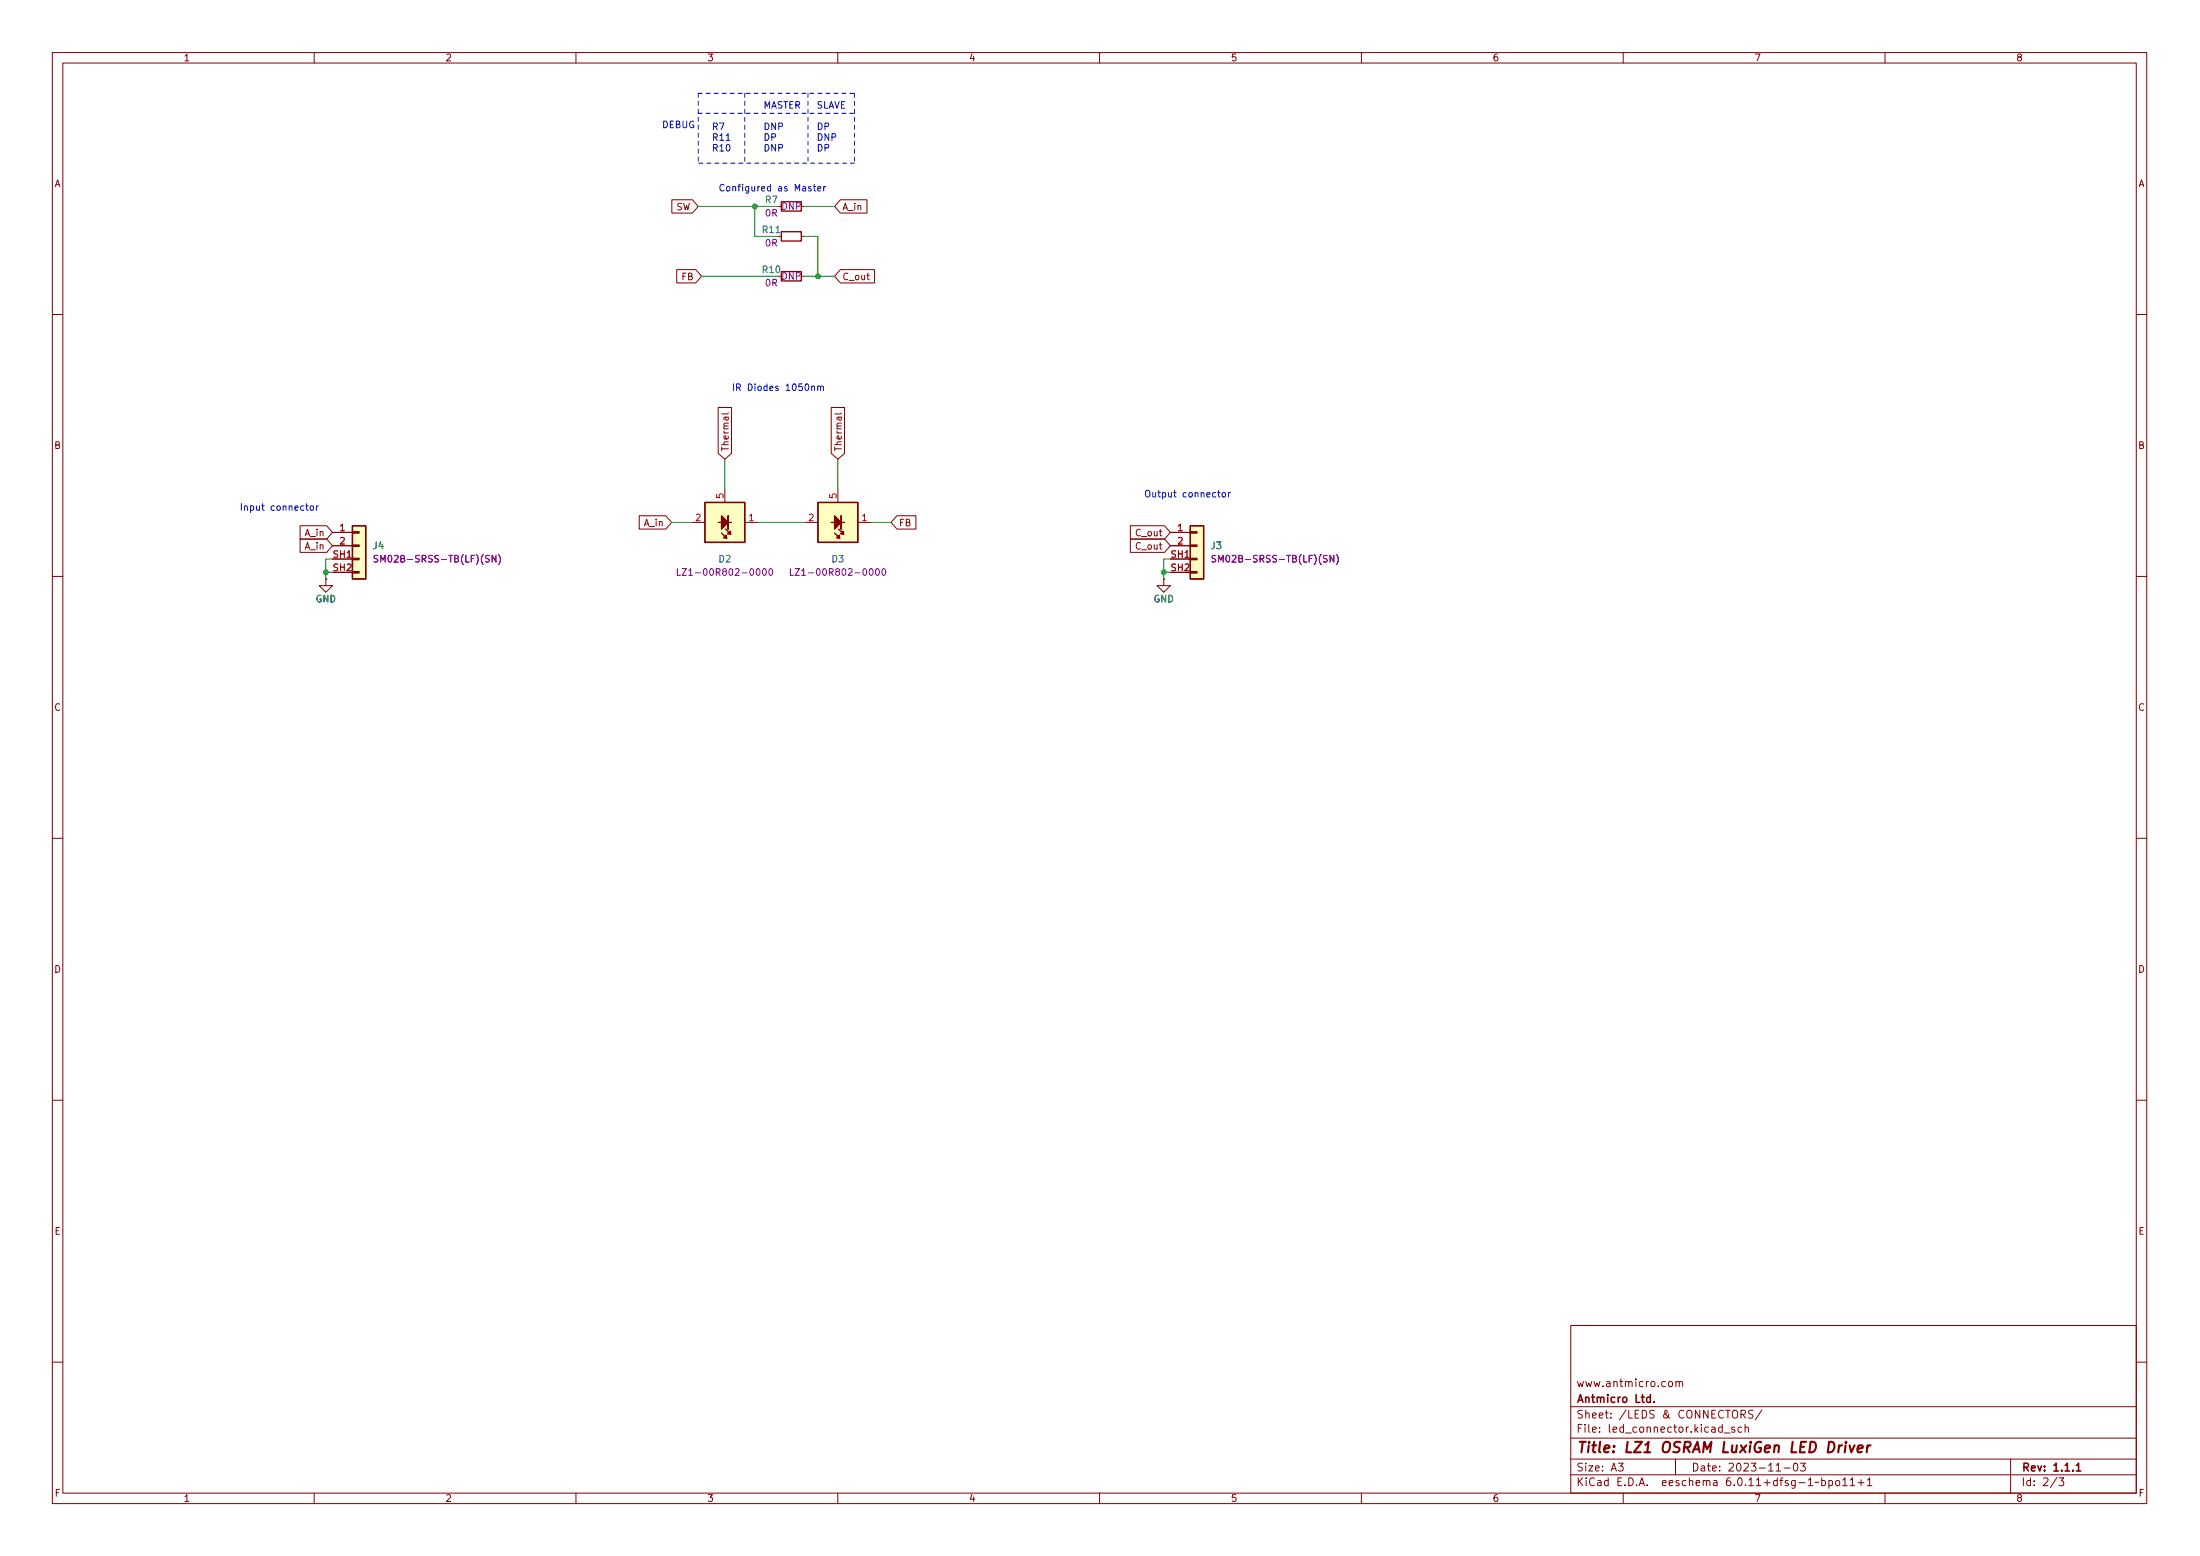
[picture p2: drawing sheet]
<svg xmlns="http://www.w3.org/2000/svg" width="420mm" height="297mm" viewBox="0 0 420 297" stroke-linecap="round" stroke-linejoin="round" font-family="sans-serif">
<g fill="none" stroke="#840000" stroke-width=".19">
<path d="M10 10h400v277h-400zM12 12h396v273h-396zM60 10v2M110 10v2M160 10v2M210 10v2M260 10v2M310 10v2M360 10v2M128.3 38.1h3.9l1.1 1.3-1.1 1.3h-3.9zM148.6 39.4h.6M153 39.4h.7"/>
<path d="M160.5 38.1h5.1v2.6h-5.1l-1.1-1.3zM129.2 51.5h3.7l1.1 1.2-1.1 1.3h-3.7zM148.6 45.1h.6M148.6 52.7h.6M153 45.1h.7M153 52.7h.7M160.5 51.5h6.5v2.5h-6.5l-1.1-1.3zM10 60h2M137.2 77.8h2.5v8.8l-1.3 1.1-1.2-1.1zM139.1 78.8l-.2 .2h-1.1M158.7 77.8h2.6v8.8l-1.3 1.1-1.3-1.1zM160.7 78.8l-.2 .2h-1.1"/>
<path d="M408 60h2M122.1 98.5h5.1l1.1 1.2-1.1 1.3h-5.1zM132.1 99.7h2.5M138.4 93.4v2.5M142.2 99.7h2.6M153.7 99.7h2.5M160 93.4v2.5M163.8 99.7h2.6M171.3 98.5h3.6v2.5h-3.6l-1.1-1.3zM10 110h2M57.3 100.4h5.1l1.1 1.2-1.1 1.3h-5.1zM57.3 102.9h5.1l1.1 1.3-1.1 1.2h-5.1z"/>
<path d="M62.2 110.5v1.3h1.3l-1.3 1.3-1.2-1.3h1.2M62.2 110.5h.1M63.5 101.6h3.8M63.5 104.2h3.8M63.5 106.7h3.8M63.5 109.3h3.8M215.9 100.4h6.5l1.1 1.2-1.1 1.3h-6.5zM215.9 102.9h6.5l1.1 1.3-1.1 1.2h-6.5zM222.2 110.5v1.3h1.3l-1.3 1.3-1.2-1.3h1.2M222.2 110.5h.1M223.5 101.6h3.8M223.5 104.2h3.8"/>
<path d="M223.5 106.7h3.8M223.5 109.3h3.8M408 110h2M10 160h2M408 160h2M10 210h2M408 210h2M300 253h108v32h-108zM10 260h2M300 278.5h108M300 274.5h108M300 268.5h108"/>
<path d="M305.5 273.3v.1M305.5 272.5v.1M307.6 270.6v.1M307.6 269.8v.1M315.9 269.3l-.5-.1-.3 .3 .1 .4 .7 .2v.5l-.3 .1-.5-.1M318.8 263.8l.3-.1 .3 .3v.4l-.3 .3-.3-.1-.2-.2zM320 278.5v3M320.1 263.9l.2-.2 .3 .1 .1 .9M320.1 263.7v1M320.7 263.9l.2-.2 .4 .1 .1 .9M331.3 272.5l-.4-.1-.2 .2 .1 .2 .5 .2v.3h-.6M332.6 272.5l-.4-.1-.3 .3 .2 .6h.5"/>
<path d="M333.3 272.6l.2-.2 .3 .1 .1 .9M333.3 271.9v1.5M342.7 279.4l.2-.1a.8 .8 0 0 1 .5 .8 .8 .8 0 0 1-.5 .7 1 1 0 0 1-.2-1.4zM343.8 279.3h1l-.5 .6 .4 .1v.7l-.2 .1-.7-.1M384 278.5v6.5M408 260h2M60 285v2M110 285v2M160 285v2M210 285v2M260 285v2M300 281.5h108"/>
<path d="M310 285v2M327.3 282.7h.6v.9M327.9 283h-.5a.29 .29 0 0 0-.2 .3 .29 .29 0 0 0 .2 .3l.5-.1M340.7 280.2h1.2M351.9 283.6h.9M353.4 282.5l.4-.4v1.5M353.4 283.6h.8M354.9 283h1.1M355.4 282.5v1.1M356.6 282.5l.5-.4v1.5M356.6 283.6h.9M360 285v2"/>
<path d="M393.2 282.1h.9l-.5 .6 .5 .1v.7l-.3 .1-.6-.1"/>
</g>
<path d="M396.5 280.8h.9" fill="none" stroke="#840000" stroke-width=".3"/>
<path d="M342.4 275.2l-.3 2h1" fill="none" stroke="#840000" stroke-width=".4"/>
<g fill="none" stroke="#840000" stroke-width=".25">
<path d="M149.2 38.5h3.8v1.8h-3.8zM149.2 44.2h3.8v1.8h-3.8zM149.2 51.9h3.8v1.7h-3.8zM134.6 95.9h7.6v7.6h-7.6zM137.2 99.7h.6M139.7 99.7h-.6v1.3v-2.5v2.5M156.2 95.9h7.6v7.6h-7.6zM158.7 99.7h.7M161.3 99.7h-.6v1.3v-2.5v2.5M67.3 109.1h1.3v.3h-1.3zM67.3 106.6h1.3v.2h-1.3zM67.3 104h1.3v.3h-1.3z"/>
<path d="M67.3 101.5h1.3v.3h-1.3zM67.3 100.4h2.5v10.1h-2.5zM137.8 101.8l.6 .6M138.6 101l.6 .6M159.4 101.8l.6 .6M160.1 101l.7 .6M227.3 109.1h1.3v.3h-1.3zM227.3 106.6h1.3v.2h-1.3zM227.3 104h1.3v.3h-1.3zM227.3 101.5h1.3v.3h-1.3zM227.3 100.4h2.6v10.1h-2.6z"/>
</g>
<g fill="#ffffc2" stroke="#ffffc2" stroke-width=".19">
<path d="M134.6 95.9h7.6v7.6h-7.6z"/>
<path d="M67.3 109.1h1.3v.3h-1.3z"/>
<path d="M67.3 106.6h1.3v.2h-1.3z"/>
<path d="M67.3 104h1.3v.3h-1.3z"/>
<path d="M67.3 101.5h1.3v.3h-1.3z"/>
<path d="M67.3 100.4h2.5v10.1h-2.5z"/>
<path d="M227.3 109.1h1.3v.3h-1.3z"/>
<path d="M227.3 106.6h1.3v.2h-1.3z"/>
<path d="M227.3 104h1.3v.3h-1.3z"/>
<path d="M227.3 101.5h1.3v.3h-1.3z"/>
<path d="M227.3 100.4h2.6v10.1h-2.6z"/>
<path d="M156.2 95.9h7.6v7.6h-7.6z"/>
</g>
<g fill="#840000" stroke="#840000" stroke-width=".25">
<path d="M137.8 98.5l1.3 1.2-1.3 1.3z"/>
<path d="M139.2 101.6l.2-.2 .2 .6-.7-.1z"/>
<path d="M138.4 102.4l.3-.3 .1 .7-.6-.1z"/>
<path d="M159.4 98.5l1.3 1.2-1.3 1.3z"/>
<path d="M160.8 101.6l.2-.2 .2 .6-.7-.1z"/>
<path d="M160 102.4l.3-.3 .1 .7-.6-.1z"/>
</g>
<g fill="none" stroke="#840084" stroke-width=".19">
<path d="M93.5 106.1l-.5-.1-.3 .3 .1 .3 .6 .2v.4l-.2 .1-.5-.1M94.7 106v1.3l-.7-1.3v1.3M95.2 105.8a1.46 1.46 0 0 1 0 2M143.3 108.7l.2-.1a.68 .68 0 0 1 .5 .6 .68 .68 0 0 1-.5 .6l-.3-.5zM144.5 108.7l.2-.1a.68 .68 0 0 1 .5 .6 .68 .68 0 0 1-.5 .6l-.3-.5zM145.7 108.7l.2-.1a.68 .68 0 0 1 .5 .6 .68 .68 0 0 1-.5 .6l-.3-.5zM147 108.7l.1-.1a.68 .68 0 0 1 .5 .6 .68 .68 0 0 1-.5 .6l-.3-.5zM164.9 108.7l.2-.1a.68 .68 0 0 1 .4 .6 .68 .68 0 0 1-.4 .6l-.3-.5zM166.1 108.7l.2-.1a.68 .68 0 0 1 .4 .6 .68 .68 0 0 1-.4 .6l-.3-.5zM167.3 108.7l.2-.1a.68 .68 0 0 1 .5 .6 .68 .68 0 0 1-.5 .6l-.3-.5zM168.5 108.7l.2-.1a.68 .68 0 0 1 .5 .6 .68 .68 0 0 1-.5 .6l-.3-.5zM253.5 106.1l-.5-.1-.3 .3 .2 .3 .5 .2v.4l-.2 .1-.5-.1"/>
<path d="M254.7 106v1.3l-.7-1.3v1.3M255.2 105.8a1.46 1.46 0 0 1 0 2"/>
</g>
<path d="M148.2 44.4h.7" fill="none" stroke="#006464" stroke-width=".19"/>
<g fill="none" stroke="#0000c2" stroke-width=".19">
<path d="M149.3 19.4h-.5l-.2 .2 .1 .3 .6 .3v.3l-.2 .2-.5-.1M149.7 19.4h.7M150.1 19.4v1.3M150.8 20h.5M151.4 19.4h-.6v1.3h.6M157 19.4h-.5l-.3 .2 .1 .3 .6 .3v.3l-.2 .2-.5-.1M157.5 19.4v1.3h.6M159.4 19.4l.5 1.3 .4-1.3M160.7 20h.4M161.3 19.4h-.6v1.3h.6M146.1 20.7v-1.3l.4 .9 .5-.9v1.3M146.1 23.5a.64 .64 0 0 1 .8 .6 .64 .64 0 0 1-.8 .6z"/>
<path d="M147.2 35.7l-.4-.1-.3 .3 .2 .5h.5M147.2 35.2v1.3M147.4 20.7l.4-1.3 .4 1.3M147.4 26.2l.6-.1 .1-.2v-.3l-.7-.1v1.3M147.5 20.3h.6M148.1 23.5v1.2l-.7-1.2v1.2M148.1 27.6v1.2l-.7-1.2v1.2M148.7 24.1h.6l.2-.2-.1-.3-.7-.1v1.2M148.7 28.2h.6l.2-.2-.1-.3-.7-.1v1.2M152 20.1l.6-.1 .1-.2v-.3l-.7-.1v1.3M152.3 20.1l.4 .6M156.3 23.5a.64 .64 0 0 1 .7 .6 .64 .64 0 0 1-.7 .6z"/>
<path d="M156.3 25.5a.64 .64 0 0 1 .7 .7 .64 .64 0 0 1-.7 .6zM156.3 27.6a.64 .64 0 0 1 .7 .6 .64 .64 0 0 1-.7 .6zM157.6 24.1h.6l.1-.2-.1-.3-.6-.1v1.2M157.6 28.2h.6l.1-.2-.1-.3-.6-.1v1.2M158.3 25.5v1.3l-.7-1.3v1.3M158.3 20.7l.5-1.3 .4 1.3M158.5 20.3h.6M158.9 26.2l.6-.1 .1-.2v-.3l-.7-.1v1.3M156.7 73.9l.2-.2 .3 .1 .1 .8M50 96.6h.5M50.2 96.1v1.1l.3 .2M60.4 96.6v.8"/>
<path d="M60.8 96.6l-.4 .2M224.1 94h.5M224.3 93.6v1.1l.3 .2M234.6 94v.9M235 94l-.4 .3"/>
</g>
<path d="M133.3 17.8v13.4M133.3 17.8h29.9M142.2 17.8v13.4M154.3 17.8v13.4M163.2 17.8v13.4M133.3 21.6h29.9M163.2 31.2h-29.9" fill="none" stroke="#0000c2" stroke-width=".19" stroke-dasharray=".8 .8"/>
<g fill="none" stroke="#009600" stroke-width=".19">
<path d="M133.3 39.4h15.3M144.1 39.4v5.7h4.5M153.7 39.4h5.7M134 52.7h14.6M153.7 52.7h5.7M153.7 45.1h2.5v7.6M128.3 99.7h3.8M138.4 87.7v5.7M144.8 99.7h8.9M160 87.7v5.7M166.4 99.7h3.8M62.2 109.3h1.3"/>
<path d="M63.5 106.7h-1.3v3.8M222.2 109.3h1.3M223.5 106.7h-1.3v3.8"/>
</g>
<g fill="#009600" stroke="#009600" stroke-width=".19">
<circle cx="156.2" cy="52.7" r=".46"/>
<circle cx="144.1" cy="39.4" r=".46"/>
<circle cx="222.2" cy="109.3" r=".46"/>
<circle cx="62.2" cy="109.3" r=".46"/>
</g>
<g font-size="2.8" fill="#840000">
<text x="301" y="277.9">Title:</text>
<text x="310.2" y="277.9">LZ1</text>
<text x="317.6" y="277.9">OSRAM LuxiGen</text>
<text x="343" y="277.9">LED Driver</text>
</g>
<g font-size="2.1" fill="#840000">
<text x="301" y="268.2">Antmicro</text>
<text x="301" y="265.2">www.antmicro.com</text>
<text x="312.2" y="268.2">Ltd.</text>
<text x="301" y="273.9">File:</text>
<text x="301" y="271.2">Sheet:</text>
<text x="307.4" y="273.9">led_connector.kicad_sch</text>
<text x="309.2" y="271.2">/LEDS</text>
<text x="317.6" y="271.2">&amp;</text>
<text x="320.7" y="271.2">CONNECTORS/</text>
<text x="301" y="281.3">Size:</text>
<text x="307.6" y="281.3">A3</text>
<text x="323" y="281.3">Date:</text>
<text x="330" y="281.3">2023-11-03</text>
<text x="386" y="281.3">Rev:</text>
<text x="392.1" y="281.3">1.1.1</text>
<text x="301" y="284.1">KiCad</text>
<text x="308.7" y="284.1">E.D.A.</text>
<text x="317.6" y="284.1">eeschema</text>
<text x="330" y="284.1">6.0.11+dfsg-1~bpo11+1</text>
<text x="386" y="284.1">Id:</text>
<text x="390.1" y="284.1">2/3</text>
</g>
<g font-size="1.8" fill="#840000">
<text x="35" y="12.1">1</text>
<text x="85" y="12.1">2</text>
<text x="135" y="12.1">3</text>
<text x="185" y="12.1">4</text>
<text x="235" y="12.1">5</text>
<text x="285" y="12.1">6</text>
<text x="335" y="12.1">7</text>
<text x="385" y="12.1">8</text>
<text x="10.4" y="36.1">A</text>
<text x="129.1" y="40.5">SW</text>
<text x="160.8" y="40.5">A_in</text>
<text x="408.4" y="36.1">A</text>
<text x="130" y="53.9">FB</text>
<text x="160.8" y="53.9">C_out</text>
<text x="10.3" y="86.1">B</text>
<text x="139.5" y="86.2" transform="rotate(-90 139.5 86.2)">Thermal</text>
<text x="161.1" y="86.2" transform="rotate(-90 161.1 86.2)">Thermal</text>
<text x="408.3" y="86.1">B</text>
<text x="122.9" y="100.8">A_in</text>
<text x="171.6" y="100.8">FB</text>
<text x="58.1" y="102.7">A_in</text>
<text x="58.1" y="105.3">A_in</text>
<text x="216.7" y="102.7">C_out</text>
<text x="216.7" y="105.3">C_out</text>
<text x="10.3" y="136.1">C</text>
<text x="408.3" y="136.1">C</text>
<text x="10.3" y="186.1">D</text>
<text x="408.3" y="186.1">D</text>
<text x="10.3" y="236.1">E</text>
<text x="408.3" y="236.1">E</text>
<text x="10.4" y="286.1">F</text>
<text x="35" y="287.1">1</text>
<text x="85" y="287.1">2</text>
<text x="135" y="287.1">3</text>
<text x="185" y="287.1">4</text>
<text x="235" y="287.1">5</text>
<text x="285" y="287.1">6</text>
<text x="335" y="287.1">7</text>
<text x="385" y="287.1">8</text>
<text x="408.4" y="286.1">F</text>
</g>
<g font-size="1.8" fill="#0000c2">
<text x="126.4" y="24.5">DEBUG</text>
<text x="135.9" y="24.8">R7</text>
<text x="135.9" y="26.9">R11 DP DNP</text>
<text x="135.9" y="28.9">R10 DNP DP</text>
<text x="137.2" y="36.5">Configured</text>
<text x="148.5" y="36.5">as</text>
<text x="151.8" y="36.5">Master</text>
<text x="139.7" y="74.6">IR Diodes</text>
<text x="150.1" y="74.6">1050nm</text>
<text x="218.4" y="94.9">Output</text>
<text x="225.8" y="94.9">connector</text>
<text x="45.7" y="97.5">Input</text>
<text x="51.6" y="97.5">connector</text>
</g>
<g font-size="1.8" fill="#006464">
<text x="146" y="39.2">R7</text>
<text x="145.4" y="44.9">R11</text>
<text x="145.4" y="52.5">R10</text>
<text x="71.1" y="105.2">J4</text>
<text x="137.1" y="107.7">D2</text>
<text x="158.7" y="107.7">D3</text>
<text x="231.1" y="105.2">J3</text>
<text x="60.2" y="115.4">GND</text>
<text x="220.2" y="115.4">GND</text>
</g>
<g font-size="1.8" fill="#840084">
<text x="146" y="41.7">0R</text>
<text x="149.1" y="40.4">DNP</text>
<text x="146" y="47.4">0R</text>
<text x="149.1" y="53.8">DNP</text>
<text x="146" y="55">0R</text>
<text x="71.1" y="107.7">SM02B-SRSS-TB(LF)(SN)</text>
<text x="231.1" y="107.7">SM02B-SRSS-TB(LF)(SN)</text>
<text x="129" y="110.3">LZ1-00R802-0000</text>
<text x="150.6" y="110.3">LZ1-00R802-0000</text>
</g>
<g font-size="1.8" fill="#a90000">
<text x="138.2" y="95.3" transform="rotate(-90 138.2 95.3)">5</text>
<text x="159.8" y="95.3" transform="rotate(-90 159.8 95.3)">5</text>
<text x="64.7" y="101.4">1</text>
<text x="132.7" y="99.5">2</text>
<text x="142.8" y="99.5">1</text>
<text x="154.3" y="99.5">2</text>
<text x="164.4" y="99.5">1</text>
<text x="224.7" y="101.4">1</text>
<text x="63.5" y="106.5">SH1</text>
<text x="64.7" y="103.9">2</text>
<text x="223.5" y="106.5">SH1</text>
<text x="224.7" y="103.9">2</text>
<text x="63.5" y="109">SH2</text>
<text x="223.5" y="109">SH2</text>
</g>
</svg>
